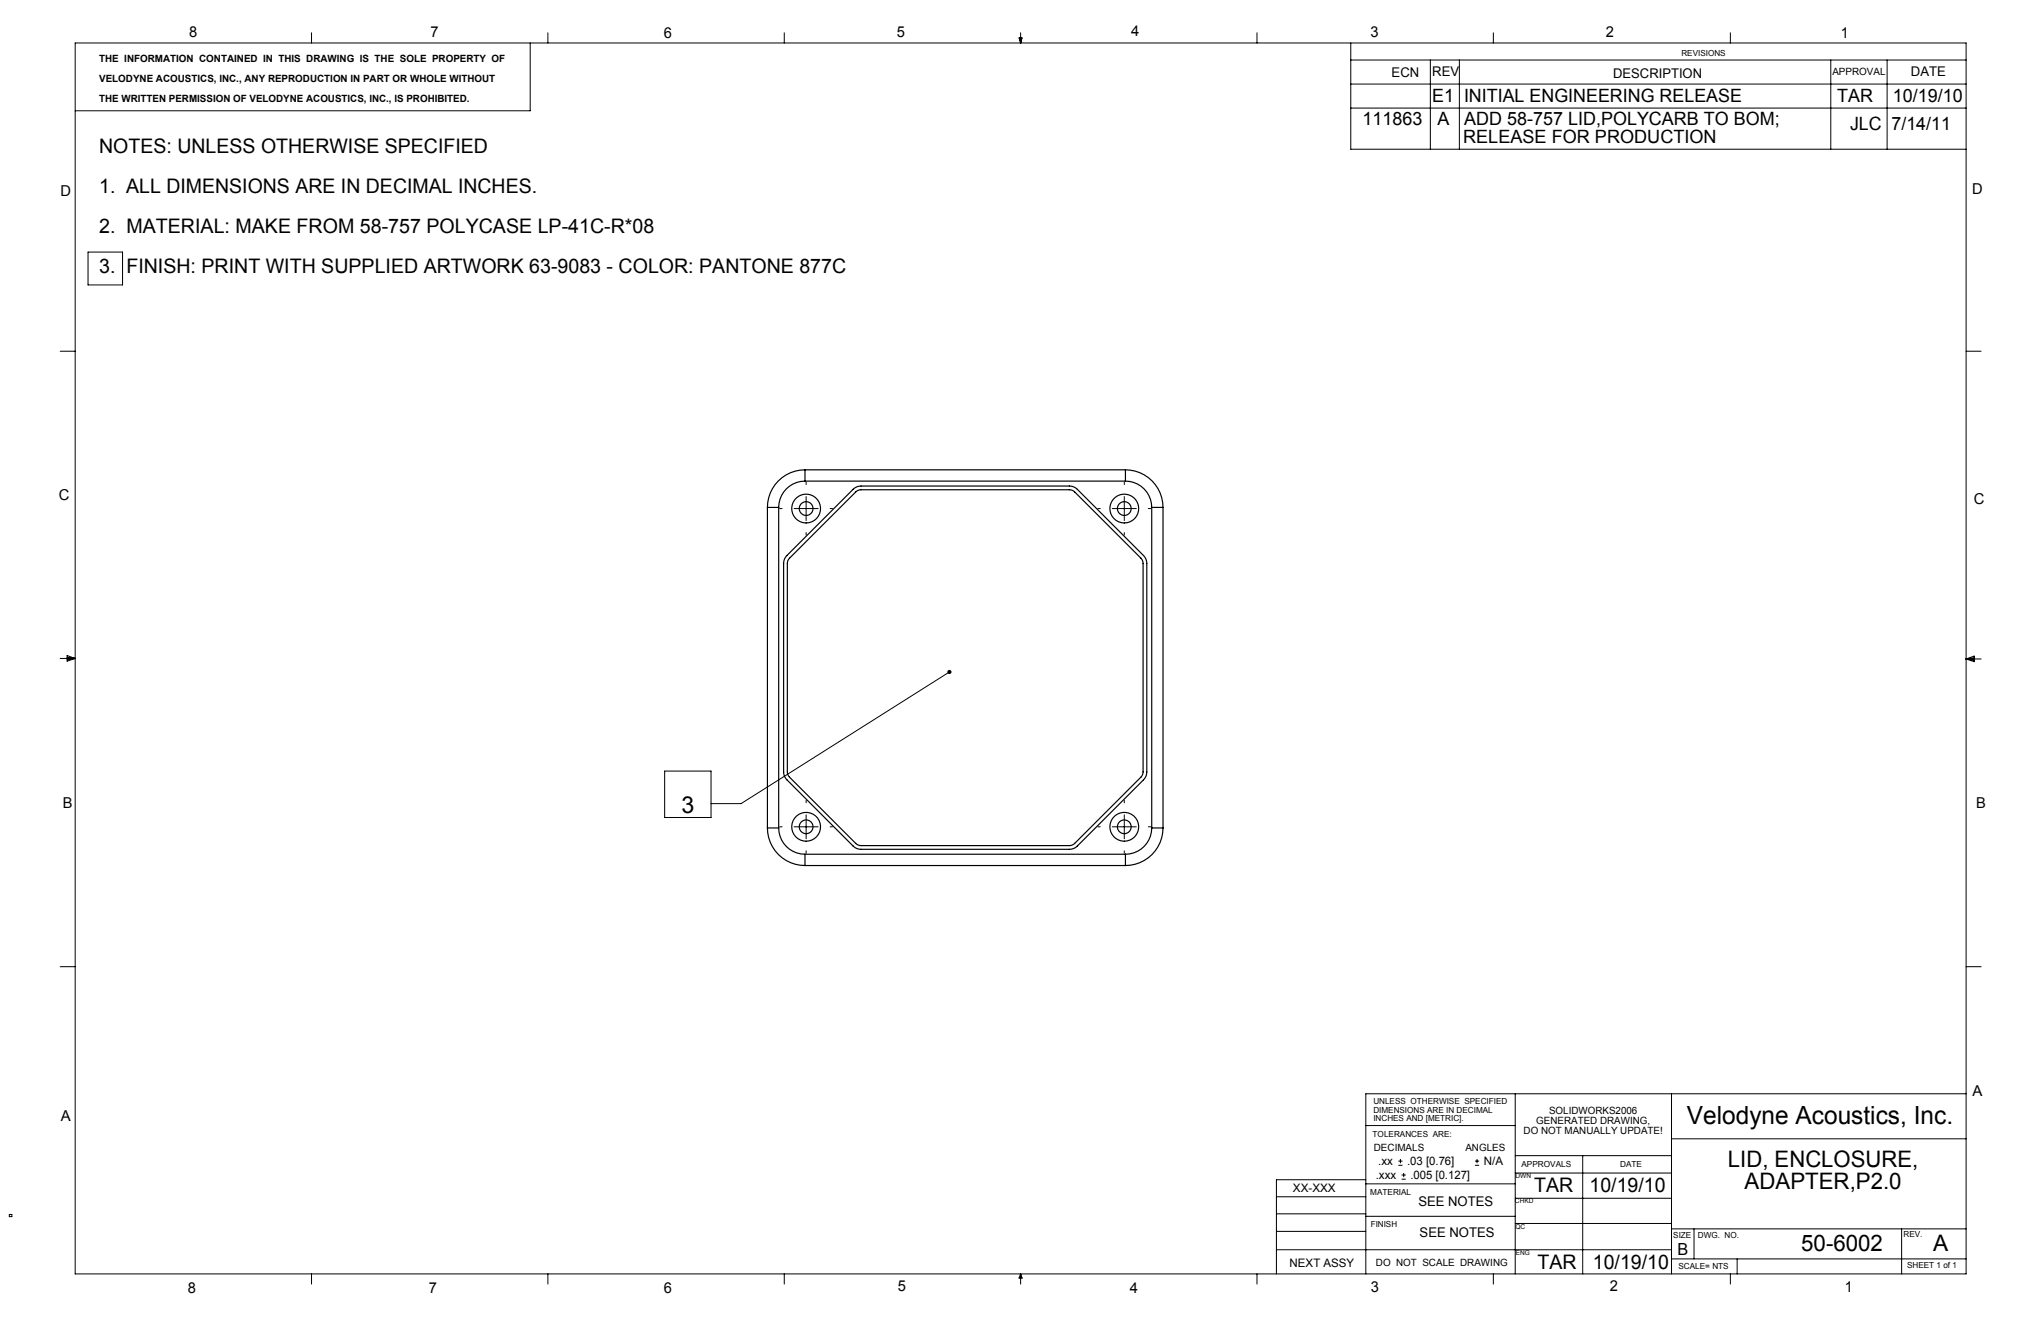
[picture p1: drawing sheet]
<svg xmlns="http://www.w3.org/2000/svg" width="432mm" height="279mm" viewBox="0 0 432 279" stroke-linecap="round" stroke-linejoin="round" font-family="sans-serif">
<g fill="none" stroke="#000" stroke-width=".21">
<path d="M15.9 9.1h400.1v260.3h-400.1zM65.9 6.9v2.2M112.2 9.1v14.3h-96.3M115.9 6.9v2.2M165.9 6.9v2.2M215.6 8h.6l-.3 1.1zM215.7 8l.2 1.1M215.9 6.9v2.2M216.1 8l-.2 1.1M265.9 6.9v2.2M285.8 9.1v22.5h130.2M285.8 17.8h130.2"/>
<path d="M285.8 12.7h130.2M302.6 12.7v18.9M308.7 12.7v18.9M315.9 6.9v2.2M366.1 6.9v2.2M387.3 12.7v18.9M399.2 12.7v18.9M285.8 22.9h130.2M18.6 53.3h7.3v7h-7.3zM12.7 74.3h3.2M416 74.3h3.1M168 107.6h5.1"/>
<path d="M170.5 105v5.1M235.3 107.6h5.1M237.9 105v5.1M12.7 139.3h3.2M14.2 139l1.7 .3M14.2 138.7l1.7 .6-1.7 .5zM15.9 139.3l-1.7 .2M416 139.4h3.1M416 139.4l1.7-.6v1.1zM416 139.4l1.7 .2M417.7 139.1l-1.7 .3M200.9 142.1l-44.1 27.9h-6.4"/>
<path d="M140.6 163.1h9.8v9.8h-9.8zM168 174.9h5.1M170.5 172.3v5.1M235.3 174.9h5.1M237.9 172.3v5.1M12.7 204.5h3.2M416 204.5h3.1M289 238.1h31.6M320.6 231.3v38.1M353.6 231.3v38.1M416 231.3h-127v38.1M2 256.9h.5v.4h-.5z"/>
<path d="M270 253.1h19M270 256.7h19M289 257.3h31.6M289 250.4h31.6M289 249.5h-19v19.9M295.8 246.5h.9M295.8 245.6h.9M296.3 245.1v.9M296.5 249.4h.9M296.5 248.5h.9M297 248.1v.9M312 246.5h.9"/>
<path d="M312 245.6h.9M312.5 245.1v.9M320.6 258.8h33M320.6 253.4h33M320.6 248.1h33M320.6 244.4h33M334.8 244.4v25M353.6 259.9h62.4M353.6 240.9h62.4M358.4 259.9v6.4M402.3 259.9v9.5M65.9 269.4v2.2"/>
<path d="M115.9 269.4v2.2M165.9 269.4v2.2M215.9 269.4v2.2M215.9 269.4l.3 .9h-.6zM265.9 269.4v2.2M270 264.3h83.6M270 260.4h19M315.9 269.4v2.2M353.6 266.3h62.4M366.1 269.4v2.2M367.5 266.3v3.1"/>
</g>
<g fill="none" stroke="#000" stroke-width=".21" stroke-dasharray="15.2 1.3 1.3 1.3">
<path d="M165.5 107.6h-.5M170.5 102.5v-.5M170.5 112.6v.6M175.6 107.6h.5M232.8 107.6h-.5M237.9 102.5v-.5M237.9 112.6v.6M242.9 107.6h.5M165.5 174.9h-.5M170.5 169.8v-.5M170.5 180v.5M175.6 174.9h.5"/>
<path d="M232.8 174.9h-.5M237.9 169.8v-.5M237.9 180v.5M242.9 174.9h.5"/>
</g>
<path d="M200.6 141.8l.3-.1 .3 .2-.3 .2 .3-.2a.44 .44 0 0 1-.1 .6 .44 .44 0 0 1-.6-.1 .44 .44 0 0 1 .1-.6z" fill="#000"/>
<g fill="none" stroke="#000" stroke-width=".25">
<path d="M170.3 99.4a8 8 0 0 0-7.9 7.9M170.3 99.4v2.4M170.3 99.4h67.8M238.1 99.4a8 8 0 0 1 7.9 7.9M238.1 99.4v2.4M162.4 107.3h2.3M162.4 107.3v67.8M164.7 107.3v67.8M166.5 117.5l14-14a2.39 2.39 0 0 1 1.7-.7h44a2.39 2.39 0 0 1 1.7 .7l14 14a2.39 2.39 0 0 1 .7 1.7v44.1a2.39 2.39 0 0 1-.7 1.6l-14 14a2.39 2.39 0 0 1-1.7 .7h-44a2.39 2.39 0 0 1-1.7-.7l-14-14a2.39 2.39 0 0 1-.7-1.6v-44.1a2.39 2.39 0 0 1 .7-1.7zM167 118.1l14-14 .9-.5h44.3l.9 .3 14.3 14.2 .4 .8v44.4l-.2 .8-14.2 14.3-.9 .4h-44.3l-.9-.2-14.3-14.2-.4-.8v-44.4l.1-.6zM170.3 101.8a5.6 5.6 0 0 0-5.6 5.5M170.3 101.8h67.8"/>
<path d="M238.1 101.8a5.6 5.6 0 0 1 5.6 5.5M243.7 107.3h2.3M243.7 107.3v67.8M246 107.3v67.8M162.4 175.1h2.3M162.4 175.1a8 8 0 0 0 7.9 8M164.7 175.1a5.6 5.6 0 0 0 5.6 5.6M243.7 175.1a5.6 5.6 0 0 1-5.6 5.6M243.7 175.1h2.3M246 175.1a7.9 7.9 0 0 1-7.9 8M170.3 180.7v2.4M170.3 183.1h67.8"/>
<path d="M170.3 180.7h67.8M238.1 180.7v2.4"/>
<circle cx="170.5" cy="107.6" r="3"/>
<circle cx="170.5" cy="107.6" r="1.46"/>
<circle cx="237.9" cy="107.6" r="3"/>
<circle cx="237.9" cy="107.6" r="1.46"/>
<circle cx="170.5" cy="174.9" r="3"/>
<circle cx="170.5" cy="174.9" r="1.46"/>
<circle cx="237.9" cy="174.9" r="3"/>
<circle cx="237.9" cy="174.9" r="1.46"/>
</g>
<text font-size="5.3" x="356.9" y="237.7">Velodyne Acoustics, Inc.</text>
<text font-size="4.9" x="144.2" y="171.9">3</text>
<g font-size="4.8">
<text x="365.6" y="246.9">LID, ENCLOSURE,</text>
<text x="369.1" y="251.4">ADAPTER,P2.0</text>
<text x="381.1" y="264.6">50-6002</text>
<text x="409" y="264.6">A</text>
</g>
<g font-size="4.2">
<text x="21" y="32.4">NOTES: UNLESS OTHERWISE SPECIFIED</text>
<text x="21" y="40.9">1. ALL DIMENSIONS ARE IN DECIMAL INCHES.</text>
<text x="21" y="49.3">2. MATERIAL: MAKE FROM 58-757 POLYCASE LP-41C-R*08</text>
<text x="21" y="57.8">3. FINISH: PRINT WITH SUPPLIED ARTWORK 63-9083 - COLOR: PANTONE 877C</text>
<text x="324.6" y="252.2">TAR</text>
<text x="336.3" y="252.2">10/19/10</text>
<text x="325.3" y="268.3">TAR</text>
<text x="337" y="268.3">10/19/10</text>
</g>
<g font-size="3.9">
<text x="303" y="21.6">E1 INITIAL ENGINEERING RELEASE</text>
<text x="388.7" y="21.5">TAR</text>
<text x="400.5" y="21.5">10/19/10</text>
<text x="288.2" y="26.5">111863</text>
<text x="304.1" y="26.5">A</text>
<text x="309.8" y="26.5">ADD 58-757 LID,POLYCARB TO BOM;</text>
<text x="391.4" y="27.4">JLC 7/14/11</text>
<text x="309.5" y="30.3">RELEASE FOR PRODUCTION</text>
</g>
<text font-size="3.5" x="354.9" y="265.5">B</text>
<g font-size="3.2">
<text x="40" y="7.8">8</text>
<text x="91.1" y="7.9">7</text>
<text x="140.4" y="8.1">6</text>
<text x="189.8" y="7.8">5</text>
<text x="239.3" y="7.6">4</text>
<text x="289.9" y="7.8">3</text>
<text x="339.7" y="7.8">2</text>
<text x="389.5" y="8.1">1</text>
<text x="12.8" y="41.5">D</text>
<text x="417.3" y="41.1">D</text>
<text x="12.4" y="105.7">C</text>
<text x="417.6" y="106.5">C</text>
<text x="13.3" y="170.9">B</text>
<text x="418.1" y="170.8">B</text>
<text x="417.3" y="231.9">A</text>
<text x="12.9" y="237.2">A</text>
<text x="39.7" y="273.5">8</text>
<text x="90.7" y="273.4">7</text>
<text x="140.4" y="273.4">6</text>
<text x="189.9" y="273.1">5</text>
<text x="239" y="273.5">4</text>
<text x="290" y="273.4">3</text>
<text x="340.5" y="273.1">2</text>
<text x="390.3" y="273.2">1</text>
</g>
<g font-size="2.8">
<text x="294.4" y="16.2">ECN</text>
<text x="303" y="16.1">REV</text>
<text x="341.3" y="16.5">DESCRIPTION</text>
<text x="404.3" y="16.1">DATE</text>
<text x="300.1" y="255">SEE NOTES</text>
<text x="300.3" y="261.7">SEE NOTES</text>
</g>
<g font-size="2.5">
<text x="291.1" y="249.4">.xxx</text>
<text x="291.6" y="246.4">.xx</text>
<text x="297.7" y="246.4">.03 [0.76]</text>
<text x="298.4" y="249.4">.005 [0.127]</text>
<text x="313.9" y="246.4">N/A</text>
<text x="273.5" y="252.2">XX-XXX</text>
<text x="272.8" y="267.9">NEXT ASSY</text>
</g>
<g font-size="2.1">
<text x="21" y="13.2">THE INFORMATION CONTAINED IN THIS DRAWING IS THE SOLE PROPERTY OF</text>
<text x="21" y="17.4">VELODYNE ACOUSTICS, INC., ANY REPRODUCTION IN PART OR WHOLE WITHOUT</text>
<text x="387.7" y="15.9">APPROVAL</text>
<text x="21" y="21.7">THE WRITTEN PERMISSION OF VELODYNE ACOUSTICS, INC., IS PROHIBITED.</text>
<text x="322.3" y="239.9">DO NOT MANUALLY UPDATE!</text>
<text x="325" y="237.8">GENERATED DRAWING,</text>
<text x="327.7" y="235.7">SOLIDWORKS2006</text>
<text x="290.7" y="243.4">DECIMALS</text>
<text x="310" y="243.4">ANGLES</text>
<text x="291.1" y="267.8">DO NOT SCALE DRAWING</text>
</g>
<g font-size="1.8">
<text x="355.7" y="11.8">REVISIONS</text>
<text x="290.5" y="233.6">UNLESS OTHERWISE SPECIFIED</text>
<text x="290.5" y="235.3">DIMENSIONS ARE IN DECIMAL</text>
<text x="290.5" y="237.1">INCHES AND [METRIC].</text>
<text x="290.4" y="240.5">TOLERANCES ARE:</text>
<text x="321.9" y="246.8">APPROVALS</text>
<text x="342.8" y="246.9">DATE</text>
<text x="289.9" y="252.7">MATERIAL</text>
<text x="290" y="259.6">FINISH</text>
<text x="354" y="261.9">SIZE</text>
<text x="359.2" y="261.8">DWG. NO.</text>
<text x="402.7" y="261.6">REV.</text>
<text x="355.1" y="268.4">SCALE= NTS</text>
<text x="403.5" y="268.3">SHEET 1 of 1</text>
</g>
<g font-size="1.4">
<text x="320.6" y="249.2">DWN</text>
<text x="320.5" y="254.5">CHKD</text>
<text x="320.6" y="259.9">QC</text>
<text x="320.7" y="265.5">ENG</text>
</g>
</svg>
